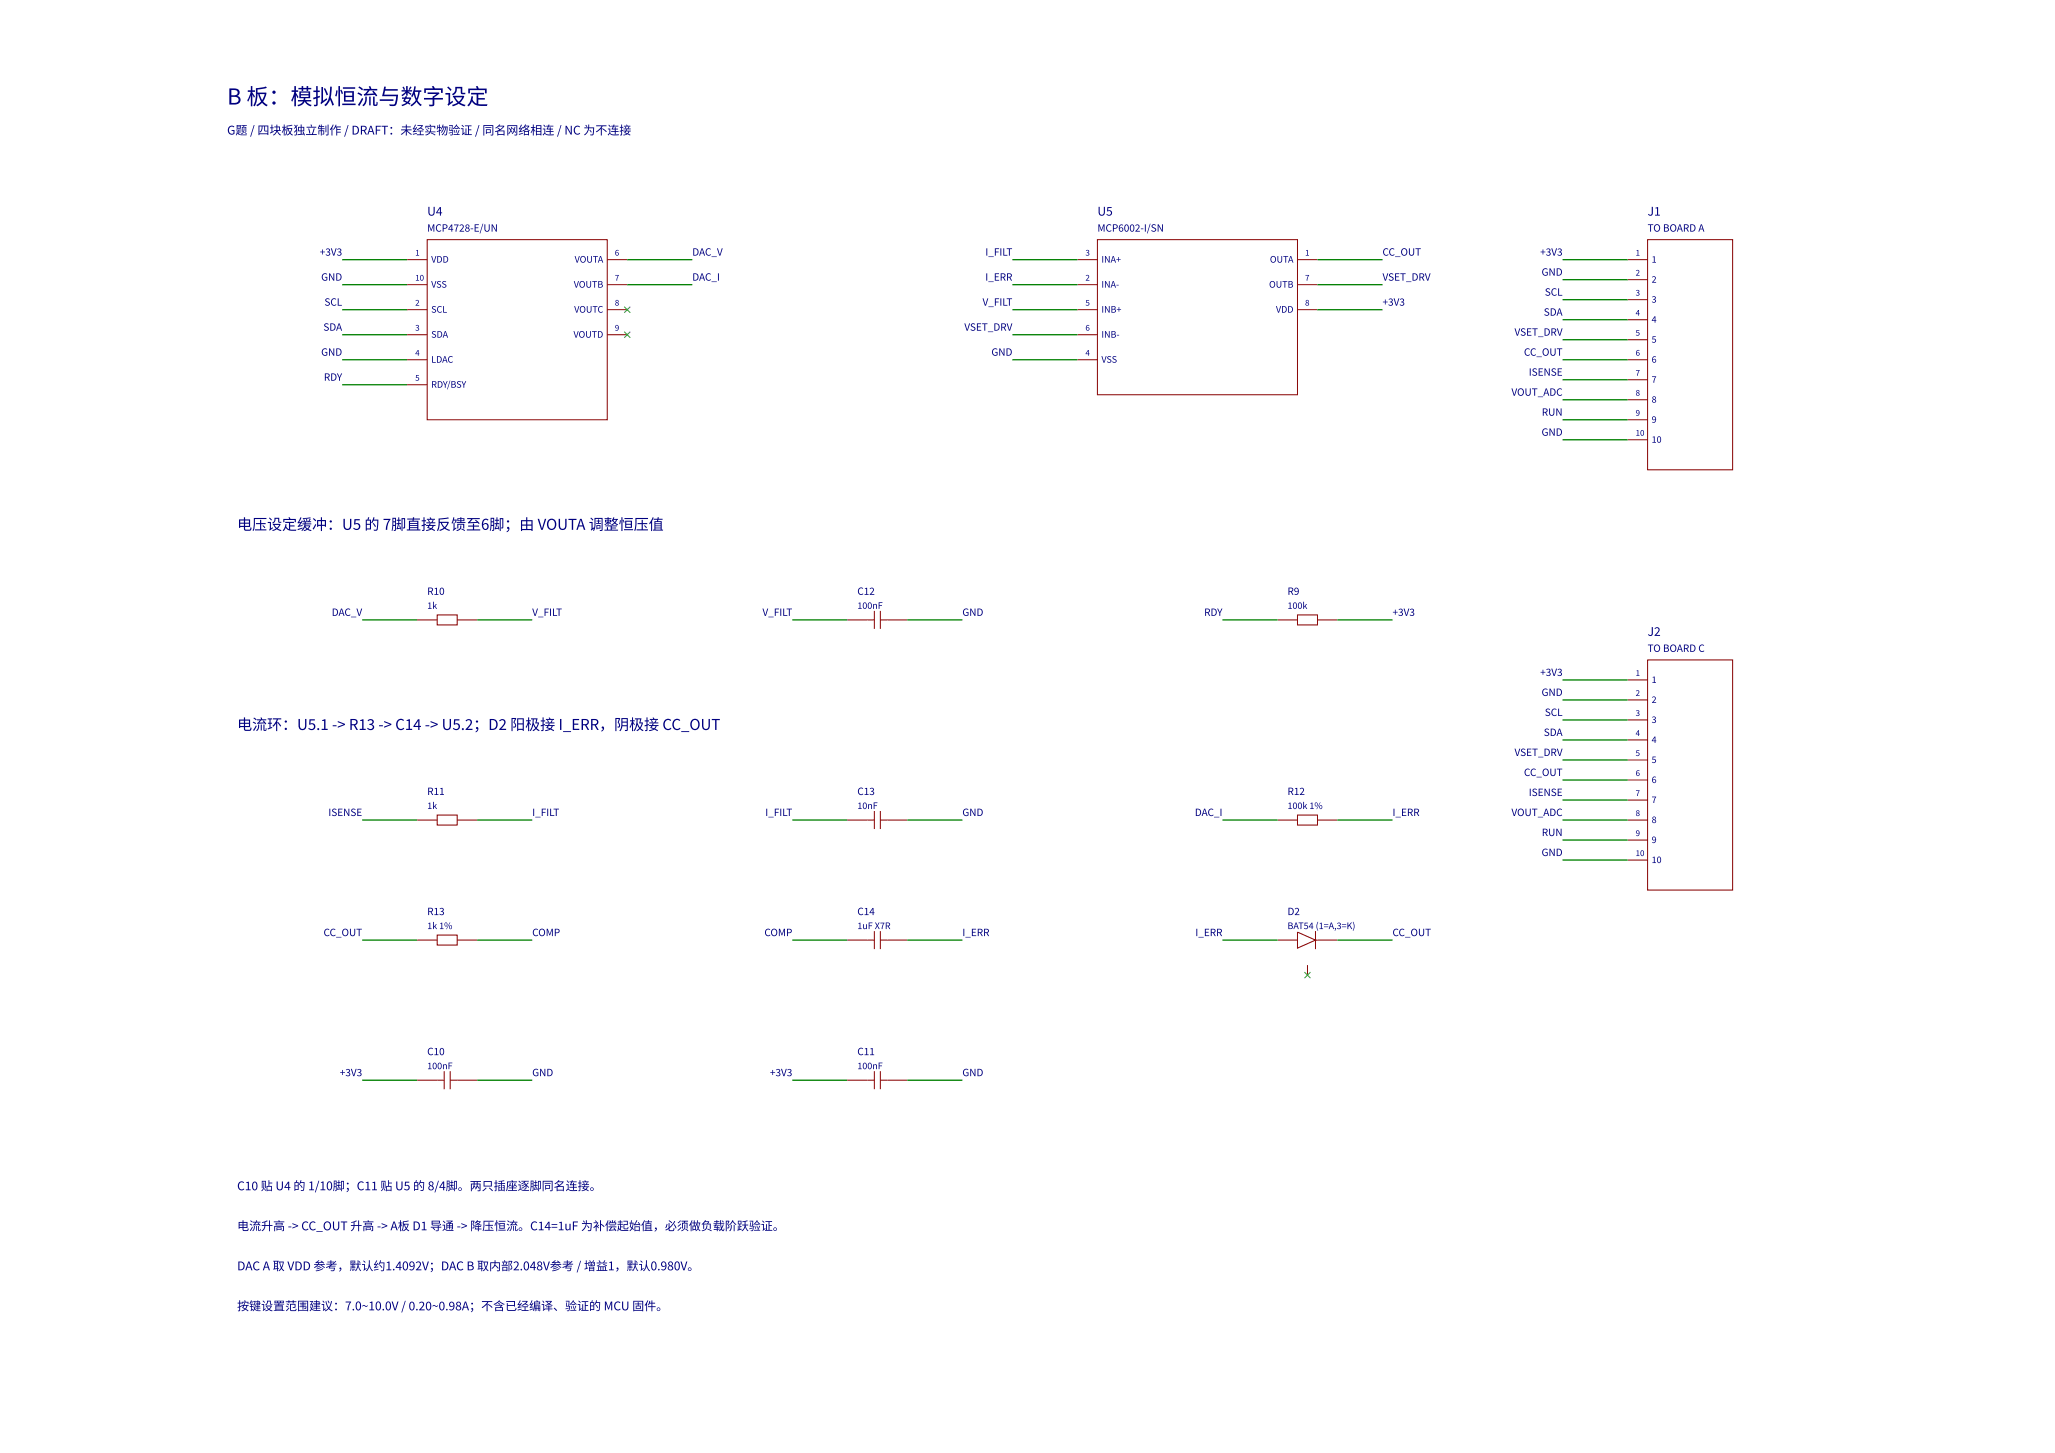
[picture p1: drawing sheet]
<svg xmlns="http://www.w3.org/2000/svg" width="420mm" height="297mm" viewBox="0 0 420 297" stroke-linecap="round" stroke-linejoin="round" font-family="sans-serif">
<g fill="none" stroke="#800" stroke-width=".2">
<path d="M83.3 53.1h4.1M83.3 58.2h4.1M87.4 49h36.8v36.8h-36.8zM124.2 53.1h4.1M124.2 58.2h4.1M220.3 53.1h4.1M220.3 58.2h4.1M224.4 49h40.9v31.7h-40.9zM265.3 53.1h4.1M265.3 58.2h4.1M332.8 53.1h4.1M332.8 57.2h4.1"/>
<path d="M336.9 49h17.4v47h-17.4zM83.3 63.3h4.1M83.3 68.4h4.1M83.3 73.5h4.1M83.3 78.6h4.1M124.2 63.3h4.1M124.2 68.4h4.1M220.3 63.3h4.1M220.3 68.4h4.1M220.3 73.5h4.1M265.3 63.3h4.1M332.8 73.5h4.1"/>
<path d="M332.8 61.3h4.1M332.8 65.4h4.1M332.8 69.4h4.1M332.8 77.6h4.1M332.8 81.7h4.1M332.8 85.8h4.1M332.8 89.9h4.1M85.3 126.7h4.1M89.4 125.7h4.1v2h-4.1zM93.5 126.7h4.1M173.3 126.7h5.5M178.8 124.9v3.7"/>
<path d="M180 126.7h5.5M180 124.9v3.7M261.2 126.7h4.1M265.3 125.7h4.1v2h-4.1zM269.4 126.7h4.1M332.8 139h4.1M336.9 134.9h17.4v47h-17.4zM332.8 143.1h4.1M332.8 147.2h4.1M332.8 151.3h4.1M332.8 155.4h4.1M332.8 159.4h4.1"/>
<path d="M85.3 167.6h4.1M89.4 166.6h4.1v2h-4.1zM93.5 167.6h4.1M173.3 167.6h5.5M178.8 165.8v3.7M180 167.6h5.5M180 165.8v3.7M261.2 167.6h4.1M265.3 166.6h4.1v2h-4.1zM269.4 167.6h4.1M332.8 163.5h4.1M332.8 167.6h4.1"/>
<path d="M332.8 171.7h4.1M332.8 175.8h4.1M85.3 192.2h4.1M89.4 191.1h4.1v2.1h-4.1zM93.5 192.2h4.1M173.3 192.2h5.5M178.8 190.3v3.7M180 190.3v3.7M180 192.2h5.5M261.2 192.2h4.1M265.3 190.5l3.7 1.7-3.7 1.6zM267.4 197.3v2"/>
<path d="M269 192.2h4.5M269 190.3v3.7M90.8 219v3.6M92.1 219v3.6M178.8 219v3.6M180 219v3.6M85.3 220.8h5.5M92.1 220.8h5.5M173.3 220.8h5.5M180 220.8h5.5"/>
</g>
<g fill="none" stroke="#008000" stroke-width=".27">
<path d="M70 53.1h13.3M70 58.2h13.3M128.3 53.1h13.3M128.3 58.2h13.3M207 53.1h13.3M207 58.2h13.3M269.4 53.1h13.3M269.4 58.2h13.3M319.5 53.1h13.3M319.5 57.2h13.3M70 63.3h13.3M70 68.4h13.3"/>
<path d="M70 73.5h13.3M70 78.6h13.3M207 63.3h13.3M207 68.4h13.3M207 73.5h13.3M269.4 63.3h13.3M319.5 73.5h13.3M319.5 61.3h13.3M319.5 65.4h13.3M319.5 69.4h13.3M319.5 77.6h13.3M319.5 81.7h13.3"/>
<path d="M319.5 85.8h13.3M319.5 89.9h13.3M74.1 126.7h11.2M97.6 126.7h11.2M162 126.7h11.3M185.5 126.7h11.3M250 126.7h11.2M273.5 126.7h11.2M319.5 139h13.3M319.5 143.1h13.3M319.5 147.2h13.3M319.5 151.3h13.3"/>
<path d="M319.5 155.4h13.3M319.5 159.4h13.3M74.1 167.6h11.2M97.6 167.6h11.2M162 167.6h11.3M185.5 167.6h11.3M250 167.6h11.2M273.5 167.6h11.2M319.5 163.5h13.3M319.5 167.6h13.3M319.5 171.7h13.3M319.5 175.8h13.3"/>
<path d="M74.1 192.2h11.2M97.6 192.2h11.2M162 192.2h11.3M185.5 192.2h11.3M250 192.2h11.2M273.5 192.2h11.2M74.1 220.8h11.2M97.6 220.8h11.2M162 220.8h11.3M185.5 220.8h11.3"/>
</g>
<path d="M127.6 62.7l1.3 1.2M127.6 67.8l1.3 1.2M128.9 62.7l-1.3 1.2M128.9 67.8l-1.3 1.2M266.7 198.7l1.3 1.2M268 198.7l-1.3 1.2" fill="none" stroke="#3a3" stroke-width=".2"/>
<text font-size="4.5" fill="#000080" x="46.4" y="21.4">B 板：模拟恒流与数字设定</text>
<g font-size="3.1" fill="#000080">
<text x="48.5" y="108.3">电压设定缓冲：U5 的 7脚直接反馈至6脚；由 VOUTA 调整恒压值</text>
<text x="48.5" y="149.2">电流环：U5.1 -&gt; R13 -&gt; C14 -&gt; U5.2；D2 阳极接 I_ERR，阴极接 CC_OUT</text>
</g>
<g font-size="2.5" fill="#000080">
<text x="46.4" y="27.5">G题 / 四块板独立制作 / DRAFT：未经实物验证 / 同名网 络相连 / NC 为不连接</text>
<text x="87.4" y="44.1">U4</text>
<text x="224.4" y="44.1">U5</text>
<text x="336.9" y="44.1">J1</text>
<text x="336.9" y="130">J2</text>
<text x="48.5" y="243.3">C10 贴 U4 的 1/10脚；C11 贴 U5 的 8/4脚。两只插座逐脚同名连接。</text>
<text x="48.5" y="251.5">电流升高 -&gt; CC_OUT 升高 -&gt; A板 D1 导通 -&gt; 降压恒流。C14=1uF 为补偿起始值，必须做负载阶跃验证。</text>
<text x="48.5" y="259.7">DAC A 取 VDD 参考，默认约1.4092V；DAC B 取内部2.048V参考 / 增益1，默认0.980V。</text>
<text x="48.5" y="267.8">按键设置范围建议：7.0~10.0V / 0.20~0.98A；不含已经编译、验证的 MCU 固件。</text>
</g>
<g font-size="2" fill="#000080">
<text x="87.4" y="47.4">MCP4728-E/UN</text>
<text x="224.4" y="47.4">MCP6002-I/SN</text>
<text x="336.9" y="47.4">TO BOARD A</text>
<text x="65.4" y="52.3">+3V3</text>
<text x="141.6" y="52.3">DAC_V</text>
<text x="201.5" y="52.3">I_FILT</text>
<text x="282.7" y="52.3">CC_OUT</text>
<text x="314.9" y="52.3">+3V3</text>
<text x="65.7" y="57.4">GND</text>
<text x="141.6" y="57.4">DAC_I</text>
<text x="201.5" y="57.4">I_ERR</text>
<text x="282.7" y="57.4">VSET_DRV</text>
<text x="315.2" y="56.4">GND</text>
<text x="66.3" y="62.5">SCL</text>
<text x="200.9" y="62.5">V_FILT</text>
<text x="282.7" y="62.5">+3V3</text>
<text x="315.7" y="64.5">SDA</text>
<text x="315.9" y="60.4">SCL</text>
<text x="66.1" y="67.6">SDA</text>
<text x="197.2" y="67.6">VSET_DRV</text>
<text x="309.7" y="68.6">VSET_DRV</text>
<text x="65.7" y="72.7">GND</text>
<text x="66.2" y="77.8">RDY</text>
<text x="202.7" y="72.7">GND</text>
<text x="311.6" y="72.7">CC_OUT</text>
<text x="312.6" y="76.8">ISENSE</text>
<text x="309.1" y="80.9">VOUT_ADC</text>
<text x="315.2" y="89.1">GND</text>
<text x="315.3" y="85">RUN</text>
<text x="67.8" y="125.9">DAC_V</text>
<text x="87.4" y="121.6">R10</text>
<text x="108.8" y="125.9">V_FILT</text>
<text x="155.9" y="125.9">V_FILT</text>
<text x="175.3" y="121.6">C12</text>
<text x="196.8" y="125.9">GND</text>
<text x="246.2" y="125.9">RDY</text>
<text x="263.3" y="121.6">R9</text>
<text x="284.7" y="125.9">+3V3</text>
<text x="336.9" y="133.3">TO BOARD C</text>
<text x="314.9" y="138.2">+3V3</text>
<text x="315.2" y="142.3">GND</text>
<text x="315.9" y="146.4">SCL</text>
<text x="309.7" y="154.5">VSET_DRV</text>
<text x="315.7" y="150.4">SDA</text>
<text x="311.6" y="158.6">CC_OUT</text>
<text x="67.1" y="166.8">ISENSE</text>
<text x="87.4" y="162.5">R11</text>
<text x="108.8" y="166.8">I_FILT</text>
<text x="156.5" y="166.8">I_FILT</text>
<text x="175.3" y="162.5">C13</text>
<text x="196.8" y="166.8">GND</text>
<text x="244.3" y="166.8">DAC_I</text>
<text x="263.3" y="162.5">R12</text>
<text x="284.7" y="166.8">I_ERR</text>
<text x="309.1" y="166.8">VOUT_ADC</text>
<text x="312.6" y="162.7">ISENSE</text>
<text x="315.3" y="170.9">RUN</text>
<text x="315.2" y="175">GND</text>
<text x="66.2" y="191.4">CC_OUT</text>
<text x="87.4" y="187.1">R13</text>
<text x="108.8" y="191.4">COMP</text>
<text x="156.3" y="191.4">COMP</text>
<text x="175.3" y="187.1">C14</text>
<text x="196.8" y="191.4">I_ERR</text>
<text x="244.4" y="191.4">I_ERR</text>
<text x="263.3" y="187.1">D2</text>
<text x="284.7" y="191.4">CC_OUT</text>
<text x="87.4" y="215.7">C10</text>
<text x="175.3" y="215.7">C11</text>
<text x="69.5" y="220">+3V3</text>
<text x="108.8" y="220">GND</text>
<text x="157.4" y="220">+3V3</text>
<text x="196.8" y="220">GND</text>
</g>
<g font-size="1.8" fill="#000080">
<text x="88.2" y="53.7">VDD</text>
<text x="117.5" y="53.7">VOUTA</text>
<text x="225.2" y="53.7">INA+</text>
<text x="259.7" y="53.7">OUTA</text>
<text x="337.7" y="53.7">1</text>
<text x="88.2" y="58.8">VSS</text>
<text x="117.3" y="58.8">VOUTB</text>
<text x="225.2" y="58.8">INA-</text>
<text x="259.5" y="58.8">OUTB</text>
<text x="337.7" y="57.8">2</text>
<text x="88.2" y="63.9">SCL</text>
<text x="117.4" y="63.9">VOUTC</text>
<text x="225.2" y="63.9">INB+</text>
<text x="260.9" y="63.9">VDD</text>
<text x="337.7" y="61.9">3</text>
<text x="337.7" y="66">4</text>
<text x="88.2" y="69">SDA</text>
<text x="117.3" y="69">VOUTD</text>
<text x="225.2" y="69">INB-</text>
<text x="337.7" y="70.1">5</text>
<text x="88.2" y="74.1">LDAC</text>
<text x="225.2" y="74.1">VSS</text>
<text x="337.7" y="74.1">6</text>
<text x="88.2" y="79.3">RDY/BSY</text>
<text x="337.7" y="78.2">7</text>
<text x="337.7" y="82.3">8</text>
<text x="337.7" y="86.4">9</text>
<text x="337.7" y="90.5">10</text>
<text x="87.4" y="124.5">1k</text>
<text x="175.3" y="124.5">100nF</text>
<text x="263.3" y="124.5">100k</text>
<text x="337.7" y="139.6">1</text>
<text x="337.7" y="143.7">2</text>
<text x="337.7" y="147.8">3</text>
<text x="337.7" y="151.9">4</text>
<text x="337.7" y="156">5</text>
<text x="337.7" y="160.1">6</text>
<text x="87.4" y="165.4">1k</text>
<text x="175.3" y="165.4">10nF</text>
<text x="263.3" y="165.4">100k 1%</text>
<text x="337.7" y="164.1">7</text>
<text x="337.7" y="168.2">8</text>
<text x="337.7" y="172.3">9</text>
<text x="337.7" y="176.4">10</text>
<text x="87.4" y="189.9">1k 1%</text>
<text x="175.3" y="189.9">1uF X7R</text>
<text x="263.3" y="189.9">BAT54 (1=A,3=K)</text>
<text x="87.4" y="218.6">100nF</text>
<text x="175.3" y="218.6">100nF</text>
</g>
<g font-size="1.6" fill="#000080">
<text x="84.9" y="52.3">1</text>
<text x="125.7" y="52.3">6</text>
<text x="221.9" y="52.3">3</text>
<text x="266.9" y="52.3">1</text>
<text x="334.4" y="52.3">1</text>
<text x="84.9" y="57.4">10</text>
<text x="125.7" y="57.4">7</text>
<text x="221.9" y="57.4">2</text>
<text x="266.9" y="57.4">7</text>
<text x="334.4" y="56.4">2</text>
<text x="84.9" y="62.5">2</text>
<text x="125.7" y="62.5">8</text>
<text x="221.9" y="62.5">5</text>
<text x="266.9" y="62.5">8</text>
<text x="334.4" y="60.4">3</text>
<text x="334.4" y="64.5">4</text>
<text x="84.9" y="67.6">3</text>
<text x="125.7" y="67.6">9</text>
<text x="221.9" y="67.6">6</text>
<text x="334.4" y="68.6">5</text>
<text x="84.9" y="72.7">4</text>
<text x="84.9" y="77.8">5</text>
<text x="221.9" y="72.7">4</text>
<text x="334.4" y="72.7">6</text>
<text x="334.4" y="76.8">7</text>
<text x="334.4" y="80.9">8</text>
<text x="334.4" y="85">9</text>
<text x="334.4" y="89.1">10</text>
<text x="334.4" y="138.2">1</text>
<text x="334.4" y="142.3">2</text>
<text x="334.4" y="146.4">3</text>
<text x="334.4" y="150.4">4</text>
<text x="334.4" y="154.5">5</text>
<text x="334.4" y="158.6">6</text>
<text x="334.4" y="162.7">7</text>
<text x="334.4" y="166.8">8</text>
<text x="334.4" y="170.9">9</text>
<text x="334.4" y="175">10</text>
</g>
</svg>
